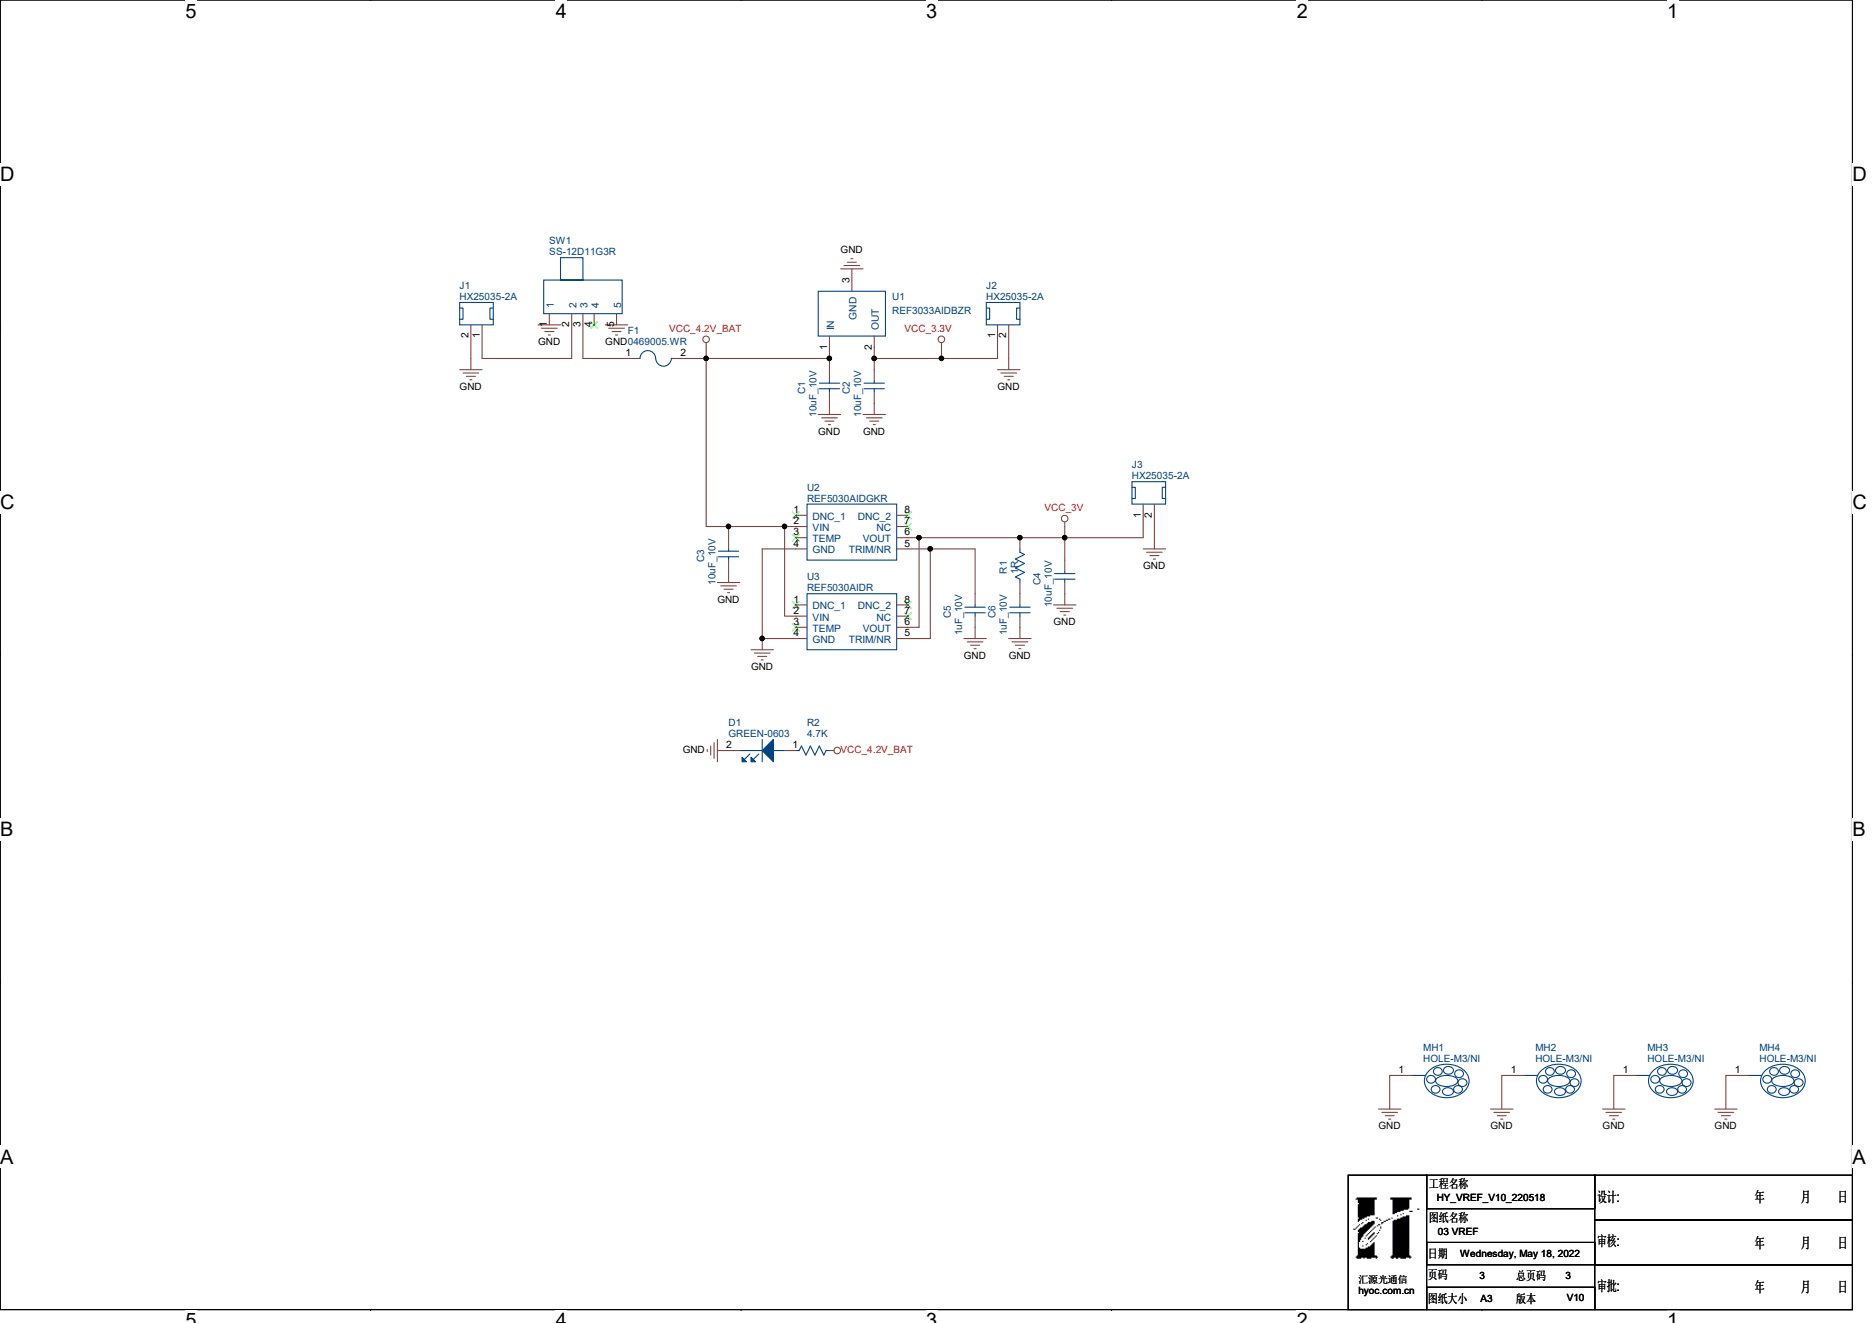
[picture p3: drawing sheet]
# OrCAD Capture schematic HY_VREF_V10_220518.DSN

## Sheets
1 01 COVER: title: HY_VREF_V10_220518; rev: V10; note: 01 COVER
2 02 SYSTEM BLOCK: note: 02 SYSTEM BLOCK
3 03 VREF: size A3; note: 03 VREF

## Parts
C1  10uF_10V  [C0603]
C2  10uF_10V  [C0603]
C3  10uF_10V  [C0603]
C4  10uF_10V  [C0603]
C5  1uF_10V  [C0603]
C6  1uF_10V  [C0603]
D1  GREEN-0603  [led_0603]
F1  0469005.WR  [FUSE1206]
J1  HX25035-2A  [HX25035-2A]
J2  HX25035-2A  [HX25035-2A]
J3  HX25035-2A  [HX25035-2A]
MH1  HOLE-M3/NI  [HOLE6R90X3R40]
MH2  HOLE-M3/NI  [HOLE6R90X3R40]
MH3  HOLE-M3/NI  [HOLE6R90X3R40]
MH4  HOLE-M3/NI  [HOLE6R90X3R40]
R1  1R  [R0603]
R2  4.7K  [R0603]
SW1  SS-12D11G3R  [SS-12D11G3R]
U1  REF3033AIDBZR  [SOT23-3]
U2  REF5030AIDGKR  [VSSOP8_3R0X3R0X0R65]
U3  REF5030AIDR  [SOIC8]

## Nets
GND: C1.2 C2.2 C3.2 C4.2 C5.2 C6.2 D1.2(CATHODE) J1.2 J2.2 J3.2 MH1.1 MH2.1 MH3.1 MH4.1 SW1.1 SW1.5 U1.3(GND) U2.4(GND) U3.4(GND)
VCC_3.3V: C2.1 J2.1 U1.2(OUT)
VCC_3V: C4.1 J3.1 R1.1 U2.6(VOUT) U3.6(VOUT)
VCC_4.2V_BAT: C1.1 C3.1 F1.2 R2.1 U1.1(IN) U2.2(VIN) U3.2(VIN)
N17304159: J1.1 SW1.2
N17324256: C5.1 U2.5(TRIM/NR) U3.5(TRIM/NR)
N17325516: C6.1 R1.2
N17327262: F1.1 SW1.3
N17327768: D1.1(ANODE) R2.2

Not connected (* = marked no-connect by the designer): SW1 4*; U2 1(DNC)* 3(TEMP)* 7(NC)* 8(DNC_2)*; U3 1(DNC)* 3(TEMP)* 7(NC)* 8(DNC_2)*

## Notes on the sheets
sheet 1
- 封面
- 原理图索引
- 版本
- 说明
- 日期
- BUG
- 页码
- 说明
- V10
- 1、init
- 2022-05-18
- 1
- COVER
- 2
- SYSTEM BLOCK
- 3
- VREF
sheet 2
- 系统框图
- 电源框图
- 主板
- SPI
- ADUCM4050
- ADF7023
- IIC
- 传感器板
- TMP117
